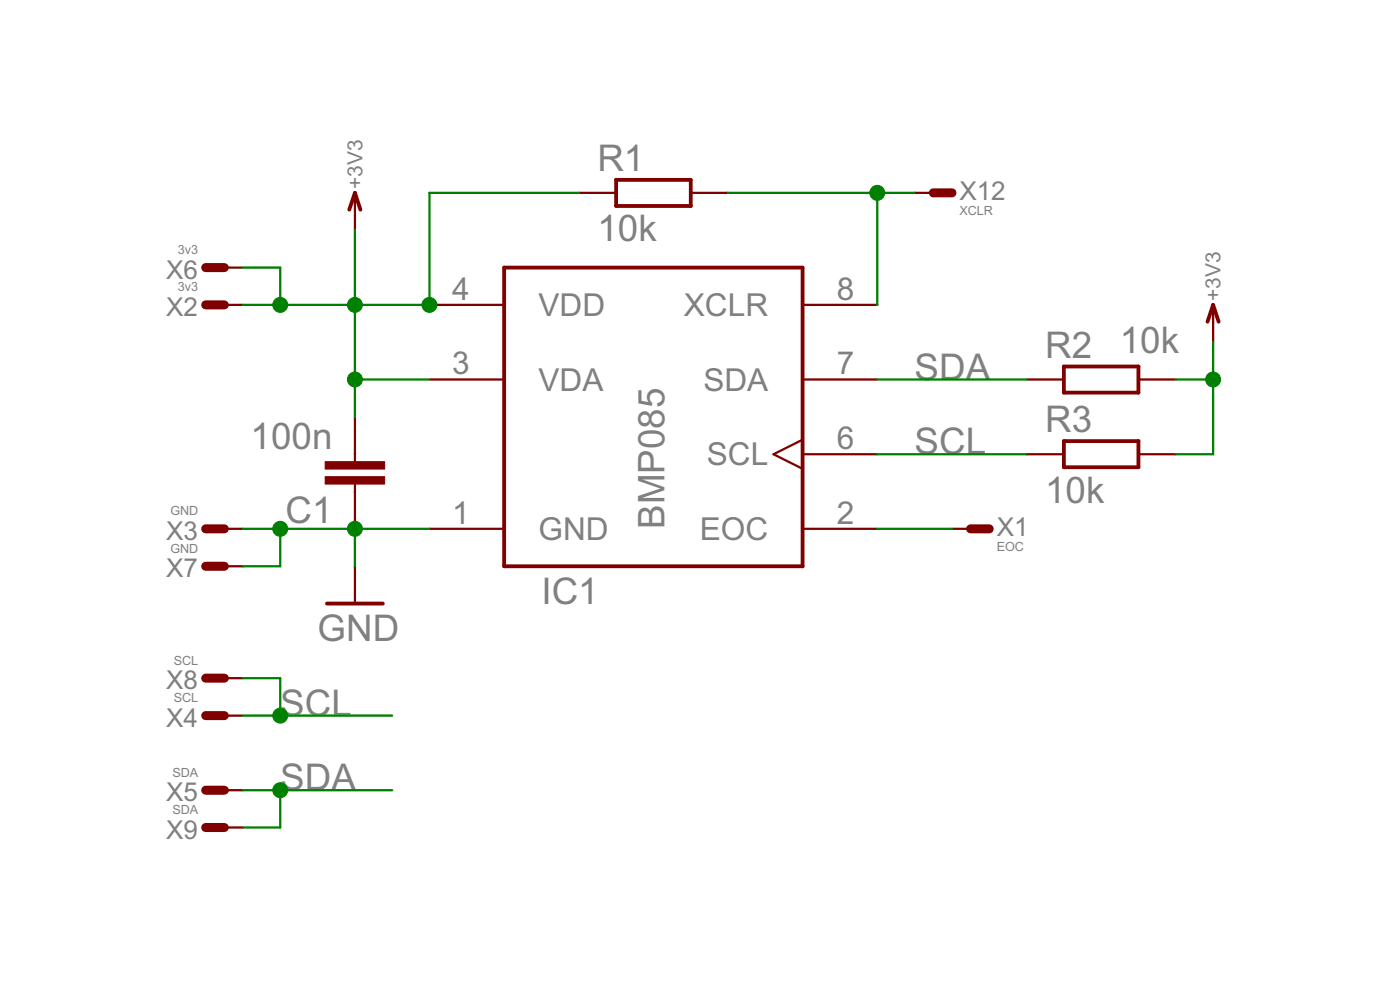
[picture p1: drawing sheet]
<?xml version="1.0" encoding="utf-8"?>
<!DOCTYPE eagle SYSTEM "eagle.dtd">
<eagle version="6.3">
<drawing>
<settings>
<setting alwaysvectorfont="no"/>
<setting verticaltext="up"/>
</settings>
<grid distance="0.1" unitdist="inch" unit="inch" style="lines" multiple="1" display="no" altdistance="0.01" altunitdist="inch" altunit="inch"/>
<schematic xreflabel="%F%N/%S.%C%R" xrefpart="/%S.%C%R">
<libraries>
<library name="Sensors">
<symbols>
<symbol name="BMP085">
<pin name="GND" x="-15.24" y="-7.62" length="middle" direction="in"/>
<pin name="VDA" x="-15.24" y="2.54" length="middle" direction="in"/>
<pin name="VDD" x="-15.24" y="7.62" length="middle" direction="in"/>
<pin name="XCLR" x="15.24" y="7.62" length="middle" direction="in" rot="R180"/>
<pin name="SDA" x="15.24" y="2.54" length="middle" rot="R180"/>
<pin name="SCL" x="15.24" y="-2.54" length="middle" direction="in" function="clk" rot="R180"/>
<pin name="EOC" x="15.24" y="-7.62" length="middle" direction="out" rot="R180"/>
<wire x1="-10.16" y1="10.16" x2="10.16" y2="10.16" width="0.254" layer="94"/>
<wire x1="10.16" y1="10.16" x2="10.16" y2="-10.16" width="0.254" layer="94"/>
<wire x1="10.16" y1="-10.16" x2="-10.16" y2="-10.16" width="0.254" layer="94"/>
<wire x1="-10.16" y1="-10.16" x2="-10.16" y2="10.16" width="0.254" layer="94"/>
<text x="-7.62" y="-12.7" size="1.778" layer="95">&gt;NAME</text>
<text x="0.762" y="-7.62" size="1.778" layer="96" rot="R90">&gt;VALUE</text>
</symbol>
</symbols>
<devicesets>
<deviceset name="BMP085" prefix="IC">
<gates>
<gate name="G$1" symbol="BMP085" x="0" y="0"/>
</gates>
<devices>
<device name="" package="LCC8">
<connects>
<connect gate="G$1" pin="EOC" pad="2"/>
<connect gate="G$1" pin="GND" pad="1"/>
<connect gate="G$1" pin="SCL" pad="6"/>
<connect gate="G$1" pin="SDA" pad="7"/>
<connect gate="G$1" pin="VDA" pad="3"/>
<connect gate="G$1" pin="VDD" pad="4"/>
<connect gate="G$1" pin="XCLR" pad="8"/>
</connects>
<technologies>
<technology name=""/>
</technologies>
</device>
</devices>
</deviceset>
</devicesets>
</library>
<library name="RCL">
<symbols>
<symbol name="C-EU">
<wire x1="0" y1="0" x2="0" y2="-0.508" width="0.1524" layer="94"/>
<wire x1="0" y1="-2.54" x2="0" y2="-2.032" width="0.1524" layer="94"/>
<text x="1.524" y="0.381" size="1.778" layer="95">&gt;NAME</text>
<text x="1.524" y="-4.699" size="1.778" layer="96">&gt;VALUE</text>
<rectangle x1="-2.032" y1="-2.032" x2="2.032" y2="-1.524" layer="94"/>
<rectangle x1="-2.032" y1="-1.016" x2="2.032" y2="-0.508" layer="94"/>
<pin name="1" x="0" y="2.54" visible="off" length="short" direction="pas" swaplevel="1" rot="R270"/>
<pin name="2" x="0" y="-5.08" visible="off" length="short" direction="pas" swaplevel="1" rot="R90"/>
</symbol>
<symbol name="R-EU">
<wire x1="-2.54" y1="-0.889" x2="2.54" y2="-0.889" width="0.254" layer="94"/>
<wire x1="2.54" y1="0.889" x2="-2.54" y2="0.889" width="0.254" layer="94"/>
<wire x1="2.54" y1="-0.889" x2="2.54" y2="0.889" width="0.254" layer="94"/>
<wire x1="-2.54" y1="-0.889" x2="-2.54" y2="0.889" width="0.254" layer="94"/>
<text x="-3.81" y="1.4986" size="1.778" layer="95">&gt;NAME</text>
<text x="-3.81" y="-3.302" size="1.778" layer="96">&gt;VALUE</text>
<pin name="2" x="5.08" y="0" visible="off" length="short" direction="pas" swaplevel="1" rot="R180"/>
<pin name="1" x="-5.08" y="0" visible="off" length="short" direction="pas" swaplevel="1"/>
</symbol>
</symbols>
<devicesets>
<deviceset name="C" prefix="C" uservalue="yes">
<gates>
<gate name="1" symbol="C-EU" x="0" y="0"/>
</gates>
<devices>
<device name="C0402" package="C0402">
<connects>
<connect gate="1" pin="1" pad="1"/>
<connect gate="1" pin="2" pad="2"/>
</connects>
<technologies>
<technology name=""/>
</technologies>
</device>
<device name="C0603" package="C0603">
<connects>
<connect gate="1" pin="1" pad="1"/>
<connect gate="1" pin="2" pad="2"/>
</connects>
<technologies>
<technology name=""/>
</technologies>
</device>
<device name="C0805" package="C0805">
<connects>
<connect gate="1" pin="1" pad="1"/>
<connect gate="1" pin="2" pad="2"/>
</connects>
<technologies>
<technology name=""/>
</technologies>
</device>
<device name="C1206" package="C1206">
<connects>
<connect gate="1" pin="1" pad="1"/>
<connect gate="1" pin="2" pad="2"/>
</connects>
<technologies>
<technology name=""/>
</technologies>
</device>
<device name="C1210" package="C1210">
<connects>
<connect gate="1" pin="1" pad="1"/>
<connect gate="1" pin="2" pad="2"/>
</connects>
<technologies>
<technology name=""/>
</technologies>
</device>
<device name="C1608" package="C1608">
<connects>
<connect gate="1" pin="1" pad="1"/>
<connect gate="1" pin="2" pad="2"/>
</connects>
<technologies>
<technology name=""/>
</technologies>
</device>
<device name="C1812" package="C1812">
<connects>
<connect gate="1" pin="1" pad="1"/>
<connect gate="1" pin="2" pad="2"/>
</connects>
<technologies>
<technology name=""/>
</technologies>
</device>
<device name="C1825" package="C1825">
<connects>
<connect gate="1" pin="1" pad="1"/>
<connect gate="1" pin="2" pad="2"/>
</connects>
<technologies>
<technology name=""/>
</technologies>
</device>
<device name="C2012" package="C2012">
<connects>
<connect gate="1" pin="1" pad="1"/>
<connect gate="1" pin="2" pad="2"/>
</connects>
<technologies>
<technology name=""/>
</technologies>
</device>
<device name="C3216" package="C3216">
<connects>
<connect gate="1" pin="1" pad="1"/>
<connect gate="1" pin="2" pad="2"/>
</connects>
<technologies>
<technology name=""/>
</technologies>
</device>
<device name="C3225" package="C3225">
<connects>
<connect gate="1" pin="1" pad="1"/>
<connect gate="1" pin="2" pad="2"/>
</connects>
<technologies>
<technology name=""/>
</technologies>
</device>
<device name="C4532" package="C4532">
<connects>
<connect gate="1" pin="1" pad="1"/>
<connect gate="1" pin="2" pad="2"/>
</connects>
<technologies>
<technology name=""/>
</technologies>
</device>
<device name="C4564" package="C4564">
<connects>
<connect gate="1" pin="1" pad="1"/>
<connect gate="1" pin="2" pad="2"/>
</connects>
<technologies>
<technology name=""/>
</technologies>
</device>
<device name="C0201" package="C0201">
<connects>
<connect gate="1" pin="1" pad="1"/>
<connect gate="1" pin="2" pad="2"/>
</connects>
<technologies>
<technology name=""/>
</technologies>
</device>
<device name="0402" package="0402">
<connects>
<connect gate="1" pin="1" pad="1"/>
<connect gate="1" pin="2" pad="2"/>
</connects>
<technologies>
<technology name=""/>
</technologies>
</device>
<device name="0603" package="0603">
<connects>
<connect gate="1" pin="1" pad="1"/>
<connect gate="1" pin="2" pad="2"/>
</connects>
<technologies>
<technology name=""/>
</technologies>
</device>
<device name="0805" package="0805">
<connects>
<connect gate="1" pin="1" pad="1"/>
<connect gate="1" pin="2" pad="2"/>
</connects>
<technologies>
<technology name=""/>
</technologies>
</device>
<device name="1206" package="1206">
<connects>
<connect gate="1" pin="1" pad="1"/>
<connect gate="1" pin="2" pad="2"/>
</connects>
<technologies>
<technology name=""/>
</technologies>
</device>
<device name="373275" package="MKT373_27,5">
<connects>
<connect gate="1" pin="1" pad="1"/>
<connect gate="1" pin="2" pad="2"/>
</connects>
<technologies>
<technology name=""/>
</technologies>
</device>
<device name="C225" package="C225-087X268">
<connects>
<connect gate="1" pin="1" pad="1"/>
<connect gate="1" pin="2" pad="2"/>
</connects>
<technologies>
<technology name=""/>
</technologies>
</device>
</devices>
</deviceset>
<deviceset name="R" prefix="R" uservalue="yes">
<gates>
<gate name="G$1" symbol="R-EU" x="0" y="0"/>
</gates>
<devices>
<device name="R0402" package="R0402">
<connects>
<connect gate="G$1" pin="1" pad="1"/>
<connect gate="G$1" pin="2" pad="2"/>
</connects>
<technologies>
<technology name=""/>
</technologies>
</device>
<device name="R0603" package="R0603">
<connects>
<connect gate="G$1" pin="1" pad="1"/>
<connect gate="G$1" pin="2" pad="2"/>
</connects>
<technologies>
<technology name=""/>
</technologies>
</device>
<device name="R0805" package="R0805">
<connects>
<connect gate="G$1" pin="1" pad="1"/>
<connect gate="G$1" pin="2" pad="2"/>
</connects>
<technologies>
<technology name=""/>
</technologies>
</device>
<device name="R0805W" package="R0805W">
<connects>
<connect gate="G$1" pin="1" pad="1"/>
<connect gate="G$1" pin="2" pad="2"/>
</connects>
<technologies>
<technology name=""/>
</technologies>
</device>
<device name="R1005" package="R1005">
<connects>
<connect gate="G$1" pin="1" pad="1"/>
<connect gate="G$1" pin="2" pad="2"/>
</connects>
<technologies>
<technology name=""/>
</technologies>
</device>
<device name="R1206" package="R1206">
<connects>
<connect gate="G$1" pin="1" pad="1"/>
<connect gate="G$1" pin="2" pad="2"/>
</connects>
<technologies>
<technology name=""/>
</technologies>
</device>
<device name="R1206W" package="R1206W">
<connects>
<connect gate="G$1" pin="1" pad="1"/>
<connect gate="G$1" pin="2" pad="2"/>
</connects>
<technologies>
<technology name=""/>
</technologies>
</device>
<device name="R1210" package="R1210">
<connects>
<connect gate="G$1" pin="1" pad="1"/>
<connect gate="G$1" pin="2" pad="2"/>
</connects>
<technologies>
<technology name=""/>
</technologies>
</device>
<device name="R1210W" package="R1210W">
<connects>
<connect gate="G$1" pin="1" pad="1"/>
<connect gate="G$1" pin="2" pad="2"/>
</connects>
<technologies>
<technology name=""/>
</technologies>
</device>
<device name="R2010" package="R2010">
<connects>
<connect gate="G$1" pin="1" pad="1"/>
<connect gate="G$1" pin="2" pad="2"/>
</connects>
<technologies>
<technology name=""/>
</technologies>
</device>
<device name="R2010W" package="R2010W">
<connects>
<connect gate="G$1" pin="1" pad="1"/>
<connect gate="G$1" pin="2" pad="2"/>
</connects>
<technologies>
<technology name=""/>
</technologies>
</device>
<device name="R2012" package="R2012">
<connects>
<connect gate="G$1" pin="1" pad="1"/>
<connect gate="G$1" pin="2" pad="2"/>
</connects>
<technologies>
<technology name=""/>
</technologies>
</device>
<device name="R2012W" package="R2012W">
<connects>
<connect gate="G$1" pin="1" pad="1"/>
<connect gate="G$1" pin="2" pad="2"/>
</connects>
<technologies>
<technology name=""/>
</technologies>
</device>
<device name="R2512" package="R2512">
<connects>
<connect gate="G$1" pin="1" pad="1"/>
<connect gate="G$1" pin="2" pad="2"/>
</connects>
<technologies>
<technology name=""/>
</technologies>
</device>
<device name="R2512W" package="R2512W">
<connects>
<connect gate="G$1" pin="1" pad="1"/>
<connect gate="G$1" pin="2" pad="2"/>
</connects>
<technologies>
<technology name=""/>
</technologies>
</device>
<device name="R3216" package="R3216">
<connects>
<connect gate="G$1" pin="1" pad="1"/>
<connect gate="G$1" pin="2" pad="2"/>
</connects>
<technologies>
<technology name=""/>
</technologies>
</device>
<device name="R3216W" package="R3216W">
<connects>
<connect gate="G$1" pin="1" pad="1"/>
<connect gate="G$1" pin="2" pad="2"/>
</connects>
<technologies>
<technology name=""/>
</technologies>
</device>
<device name="R3225" package="R3225">
<connects>
<connect gate="G$1" pin="1" pad="1"/>
<connect gate="G$1" pin="2" pad="2"/>
</connects>
<technologies>
<technology name=""/>
</technologies>
</device>
<device name="R3225W" package="R3225W">
<connects>
<connect gate="G$1" pin="1" pad="1"/>
<connect gate="G$1" pin="2" pad="2"/>
</connects>
<technologies>
<technology name=""/>
</technologies>
</device>
<device name="R0201" package="R0201">
<connects>
<connect gate="G$1" pin="1" pad="1"/>
<connect gate="G$1" pin="2" pad="2"/>
</connects>
<technologies>
<technology name=""/>
</technologies>
</device>
<device name="0603" package="0603">
<connects>
<connect gate="G$1" pin="1" pad="1"/>
<connect gate="G$1" pin="2" pad="2"/>
</connects>
<technologies>
<technology name=""/>
</technologies>
</device>
<device name="0805" package="0805">
<connects>
<connect gate="G$1" pin="1" pad="1"/>
<connect gate="G$1" pin="2" pad="2"/>
</connects>
<technologies>
<technology name=""/>
</technologies>
</device>
<device name="1206" package="1206">
<connects>
<connect gate="G$1" pin="1" pad="1"/>
<connect gate="G$1" pin="2" pad="2"/>
</connects>
<technologies>
<technology name=""/>
</technologies>
</device>
<device name="0402" package="0402">
<connects>
<connect gate="G$1" pin="1" pad="1"/>
<connect gate="G$1" pin="2" pad="2"/>
</connects>
<technologies>
<technology name=""/>
</technologies>
</device>
</devices>
</deviceset>
</devicesets>
</library>
<library name="supply1">
<symbols>
<symbol name="GND">
<wire x1="-1.905" y1="0" x2="1.905" y2="0" width="0.254" layer="94"/>
<text x="-2.54" y="-2.54" size="1.778" layer="96">&gt;VALUE</text>
<pin name="GND" x="0" y="2.54" visible="off" length="short" direction="sup" rot="R270"/>
</symbol>
<symbol name="+3V3">
<wire x1="0.381" y1="-1.143" x2="0" y2="0" width="0.254" layer="94"/>
<wire x1="0" y1="0" x2="-0.381" y2="-1.143" width="0.254" layer="94"/>
<text x="0.508" y="0.254" size="1.016" layer="96" rot="R90">&gt;VALUE</text>
<pin name="+3V3" x="0" y="-2.54" visible="off" length="short" direction="sup" rot="R90"/>
</symbol>
</symbols>
<devicesets>
<deviceset name="GND" prefix="GND">
<gates>
<gate name="1" symbol="GND" x="0" y="0"/>
</gates>
<devices>
<device name="">
<technologies>
<technology name=""/>
</technologies>
</device>
</devices>
</deviceset>
<deviceset name="+3V3" prefix="+3V3">
<gates>
<gate name="G$1" symbol="+3V3" x="0" y="0"/>
</gates>
<devices>
<device name="">
<technologies>
<technology name=""/>
</technologies>
</device>
</devices>
</deviceset>
</devicesets>
</library>
<library name="Conn">
<symbols>
<symbol name="MV">
<wire x1="1.27" y1="0" x2="0" y2="0" width="0.6096" layer="94"/>
<text x="-0.508" y="0.508" size="1.27" layer="95" rot="R180">&gt;NAME</text>
<text x="-0.508" y="1.524" size="0.6096" layer="96" rot="R180">&gt;VALUE</text>
<pin name="S" x="2.54" y="0" visible="off" length="short" direction="pas" rot="R180"/>
</symbol>
</symbols>
<devicesets>
<deviceset name="WIREPAD" prefix="X" uservalue="yes">
<gates>
<gate name="1" symbol="MV" x="0" y="0"/>
</gates>
<devices>
<device name="T1.6/0.6" package="T1.6/0.6">
<connects>
<connect gate="1" pin="S" pad="1"/>
</connects>
<technologies>
<technology name=""/>
</technologies>
</device>
<device name="T1.6/0.9" package="T1.6/0.9">
<connects>
<connect gate="1" pin="S" pad="1"/>
</connects>
<technologies>
<technology name=""/>
</technologies>
</device>
<device name="T2.15/1.0" package="T2.15/1.0">
<connects>
<connect gate="1" pin="S" pad="1"/>
</connects>
<technologies>
<technology name=""/>
</technologies>
</device>
<device name="T2.54/0.8" package="T2.54/0.8">
<connects>
<connect gate="1" pin="S" pad="1"/>
</connects>
<technologies>
<technology name=""/>
</technologies>
</device>
<device name="T2.54/0.9" package="T2.54/0.9">
<connects>
<connect gate="1" pin="S" pad="1"/>
</connects>
<technologies>
<technology name=""/>
</technologies>
</device>
<device name="T2.54/1.0" package="T2.54/1.0">
<connects>
<connect gate="1" pin="S" pad="1"/>
</connects>
<technologies>
<technology name=""/>
</technologies>
</device>
<device name="T2.54/1.1" package="T2.54/1.1">
<connects>
<connect gate="1" pin="S" pad="1"/>
</connects>
<technologies>
<technology name=""/>
</technologies>
</device>
<device name="T3.17/1.1" package="T3.17/1.1">
<connects>
<connect gate="1" pin="S" pad="1"/>
</connects>
<technologies>
<technology name=""/>
</technologies>
</device>
<device name="T3.17/1.2" package="T3.17/1.2">
<connects>
<connect gate="1" pin="S" pad="1"/>
</connects>
<technologies>
<technology name=""/>
</technologies>
</device>
<device name="T3.17/1.3" package="T3.17/1.3">
<connects>
<connect gate="1" pin="S" pad="1"/>
</connects>
<technologies>
<technology name=""/>
</technologies>
</device>
<device name="T3.81/1.1" package="T3.81/1.1">
<connects>
<connect gate="1" pin="S" pad="1"/>
</connects>
<technologies>
<technology name=""/>
</technologies>
</device>
<device name="T3.81/1.3" package="T3.81/1.3">
<connects>
<connect gate="1" pin="S" pad="1"/>
</connects>
<technologies>
<technology name=""/>
</technologies>
</device>
<device name="T3.81/1.4" package="T3.81/1.4">
<connects>
<connect gate="1" pin="S" pad="1"/>
</connects>
<technologies>
<technology name=""/>
</technologies>
</device>
<device name="T4.16/1.6" package="T4.16/1.6">
<connects>
<connect gate="1" pin="S" pad="1"/>
</connects>
<technologies>
<technology name=""/>
</technologies>
</device>
<device name="S5.0/1.8" package="S5.0/1.8">
<connects>
<connect gate="1" pin="S" pad="1"/>
</connects>
<technologies>
<technology name=""/>
</technologies>
</device>
<device name="S5.08/2.54" package="S5.08/2.54">
<connects>
<connect gate="1" pin="S" pad="1"/>
</connects>
<technologies>
<technology name=""/>
</technologies>
</device>
<device name="S2.54/1.27" package="S2.54/1.27">
<connects>
<connect gate="1" pin="S" pad="1"/>
</connects>
<technologies>
<technology name=""/>
</technologies>
</device>
<device name="T1.8/1.0" package="T1.8/1.0">
<connects>
<connect gate="1" pin="S" pad="1"/>
</connects>
<technologies>
<technology name=""/>
</technologies>
</device>
<device name="T1.0/0.6" package="T1.0/0.6">
<connects>
<connect gate="1" pin="S" pad="1"/>
</connects>
<technologies>
<technology name=""/>
</technologies>
</device>
<device name="T1.02/0.5L" package="T1.02/0.5L">
<connects>
<connect gate="1" pin="S" pad="1"/>
</connects>
<technologies>
<technology name=""/>
</technologies>
</device>
<device name="T1.4/0.7L" package="T1.4/0.7L">
<connects>
<connect gate="1" pin="S" pad="1"/>
</connects>
<technologies>
<technology name=""/>
</technologies>
</device>
<device name="T1.6/0.8L" package="T1.6/0.8L">
<connects>
<connect gate="1" pin="S" pad="P$1"/>
</connects>
<technologies>
<technology name=""/>
</technologies>
</device>
<device name="R" package="S1.27R">
<connects>
<connect gate="1" pin="S" pad="1"/>
</connects>
<technologies>
<technology name=""/>
</technologies>
</device>
<device name="S2.0/1.5" package="S2.0/1.5">
<connects>
<connect gate="1" pin="S" pad="1"/>
</connects>
<technologies>
<technology name=""/>
</technologies>
</device>
<device name="S2.0/0.8" package="S2.0/0.8">
<connects>
<connect gate="1" pin="S" pad="P$1"/>
</connects>
<technologies>
<technology name=""/>
</technologies>
</device>
<device name="S1.6/0.8" package="S1.6/0.8">
<connects>
<connect gate="1" pin="S" pad="W"/>
</connects>
<technologies>
<technology name=""/>
</technologies>
</device>
<device name="S2.0/1.0" package="S2.0/1.0">
<connects>
<connect gate="1" pin="S" pad="1"/>
</connects>
<technologies>
<technology name=""/>
</technologies>
</device>
<device name="S3.5/1.0" package="S3.5/1.0">
<connects>
<connect gate="1" pin="S" pad="1"/>
</connects>
<technologies>
<technology name=""/>
</technologies>
</device>
<device name="T4.3/8" package="T4.3/8">
<connects>
<connect gate="1" pin="S" pad="P$1"/>
</connects>
<technologies>
<technology name=""/>
</technologies>
</device>
<device name="T2.3/1.5" package="T2.3/1.5">
<connects>
<connect gate="1" pin="S" pad="P$1"/>
</connects>
<technologies>
<technology name=""/>
</technologies>
</device>
<device name="T2.0/1.2" package="T2.0/1.2">
<connects>
<connect gate="1" pin="S" pad="P$1"/>
</connects>
<technologies>
<technology name=""/>
</technologies>
</device>
</devices>
</deviceset>
</devicesets>
</library>
</libraries>
<attributes>
</attributes>
<variantdefs>
</variantdefs>
<classes>
<class number="0" name="default" width="0" drill="0">
</class>
</classes>
<parts>
<part name="IC1" library="Sensors" deviceset="BMP085" device=""/>
<part name="C1" library="RCL" deviceset="C" device="0603" value="100n"/>
<part name="GND1" library="supply1" deviceset="GND" device=""/>
<part name="+3V1" library="supply1" deviceset="+3V3" device=""/>
<part name="R1" library="RCL" deviceset="R" device="0603" value="10k"/>
<part name="R2" library="RCL" deviceset="R" device="0603" value="10k"/>
<part name="R3" library="RCL" deviceset="R" device="0603" value="10k"/>
<part name="+3V3" library="supply1" deviceset="+3V3" device=""/>
<part name="X1" library="Conn" deviceset="WIREPAD" device="R" value="EOC"/>
<part name="X2" library="Conn" deviceset="WIREPAD" device="T1.6/0.9" value="3v3"/>
<part name="X3" library="Conn" deviceset="WIREPAD" device="T1.6/0.9" value="GND"/>
<part name="X4" library="Conn" deviceset="WIREPAD" device="T1.6/0.9" value="SCL"/>
<part name="X5" library="Conn" deviceset="WIREPAD" device="T1.6/0.9" value="SDA"/>
<part name="X6" library="Conn" deviceset="WIREPAD" device="T1.6/0.9" value="3v3"/>
<part name="X7" library="Conn" deviceset="WIREPAD" device="T1.6/0.9" value="GND"/>
<part name="X8" library="Conn" deviceset="WIREPAD" device="T1.6/0.9" value="SCL"/>
<part name="X9" library="Conn" deviceset="WIREPAD" device="T1.6/0.9" value="SDA"/>
<part name="X12" library="Conn" deviceset="WIREPAD" device="R" value="XCLR"/>
</parts>
<sheets>
<sheet>
<plain>
</plain>
<instances>
<instance part="IC1" gate="G$1" x="35.56" y="33.02"/>
<instance part="C1" gate="1" x="15.24" y="27.94" rot="R180"/>
<instance part="GND1" gate="1" x="15.24" y="20.32"/>
<instance part="+3V1" gate="G$1" x="15.24" y="48.26"/>
<instance part="R1" gate="G$1" x="35.56" y="48.26"/>
<instance part="R2" gate="G$1" x="66.04" y="35.56" smashed="yes">
<attribute name="NAME" x="62.23" y="37.0586" size="1.778" layer="95"/>
<attribute name="VALUE" x="67.31" y="37.338" size="1.778" layer="96"/>
</instance>
<instance part="R3" gate="G$1" x="66.04" y="30.48"/>
<instance part="+3V3" gate="G$1" x="73.66" y="40.64"/>
<instance part="X1" gate="1" x="58.42" y="25.4" rot="R180"/>
<instance part="X2" gate="1" x="5.08" y="40.64"/>
<instance part="X3" gate="1" x="5.08" y="25.4"/>
<instance part="X4" gate="1" x="5.08" y="12.7"/>
<instance part="X5" gate="1" x="5.08" y="7.62"/>
<instance part="X6" gate="1" x="5.08" y="43.18"/>
<instance part="X7" gate="1" x="5.08" y="22.86"/>
<instance part="X8" gate="1" x="5.08" y="15.24"/>
<instance part="X9" gate="1" x="5.08" y="5.08"/>
<instance part="X12" gate="1" x="55.88" y="48.26" rot="R180"/>
</instances>
<busses>
</busses>
<nets>
<net name="GND" class="0">
<segment>
<pinref part="IC1" gate="G$1" pin="GND"/>
<pinref part="C1" gate="1" pin="1"/>
<wire x1="20.32" y1="25.4" x2="15.24" y2="25.4" width="0.1524" layer="91"/>
<pinref part="GND1" gate="1" pin="GND"/>
<wire x1="15.24" y1="22.86" x2="15.24" y2="25.4" width="0.1524" layer="91"/>
<junction x="15.24" y="25.4"/>
<pinref part="X3" gate="1" pin="S"/>
<wire x1="7.62" y1="25.4" x2="10.16" y2="25.4" width="0.1524" layer="91"/>
<pinref part="X7" gate="1" pin="S"/>
<wire x1="10.16" y1="25.4" x2="15.24" y2="25.4" width="0.1524" layer="91"/>
<wire x1="7.62" y1="22.86" x2="10.16" y2="22.86" width="0.1524" layer="91"/>
<wire x1="10.16" y1="22.86" x2="10.16" y2="25.4" width="0.1524" layer="91"/>
<junction x="10.16" y="25.4"/>
</segment>
</net>
<net name="+3V3" class="0">
<segment>
<pinref part="C1" gate="1" pin="2"/>
<wire x1="15.24" y1="33.02" x2="15.24" y2="35.56" width="0.1524" layer="91"/>
<pinref part="IC1" gate="G$1" pin="VDA"/>
<wire x1="15.24" y1="35.56" x2="20.32" y2="35.56" width="0.1524" layer="91"/>
<pinref part="IC1" gate="G$1" pin="VDD"/>
<wire x1="20.32" y1="40.64" x2="15.24" y2="40.64" width="0.1524" layer="91"/>
<wire x1="15.24" y1="40.64" x2="15.24" y2="35.56" width="0.1524" layer="91"/>
<pinref part="+3V1" gate="G$1" pin="+3V3"/>
<wire x1="15.24" y1="45.72" x2="15.24" y2="40.64" width="0.1524" layer="91"/>
<junction x="15.24" y="40.64"/>
<junction x="15.24" y="35.56"/>
<pinref part="R1" gate="G$1" pin="1"/>
<wire x1="30.48" y1="48.26" x2="20.32" y2="48.26" width="0.1524" layer="91"/>
<wire x1="20.32" y1="48.26" x2="20.32" y2="40.64" width="0.1524" layer="91"/>
<junction x="20.32" y="40.64"/>
<pinref part="X2" gate="1" pin="S"/>
<wire x1="7.62" y1="40.64" x2="10.16" y2="40.64" width="0.1524" layer="91"/>
<pinref part="X6" gate="1" pin="S"/>
<wire x1="10.16" y1="40.64" x2="15.24" y2="40.64" width="0.1524" layer="91"/>
<wire x1="7.62" y1="43.18" x2="10.16" y2="43.18" width="0.1524" layer="91"/>
<wire x1="10.16" y1="43.18" x2="10.16" y2="40.64" width="0.1524" layer="91"/>
<junction x="10.16" y="40.64"/>
</segment>
<segment>
<pinref part="R3" gate="G$1" pin="2"/>
<pinref part="+3V3" gate="G$1" pin="+3V3"/>
<wire x1="71.12" y1="30.48" x2="73.66" y2="30.48" width="0.1524" layer="91"/>
<wire x1="73.66" y1="30.48" x2="73.66" y2="35.56" width="0.1524" layer="91"/>
<pinref part="R2" gate="G$1" pin="2"/>
<wire x1="73.66" y1="35.56" x2="73.66" y2="38.1" width="0.1524" layer="91"/>
<wire x1="71.12" y1="35.56" x2="73.66" y2="35.56" width="0.1524" layer="91"/>
<junction x="73.66" y="35.56"/>
</segment>
</net>
<net name="SDA" class="0">
<segment>
<pinref part="IC1" gate="G$1" pin="SDA"/>
<wire x1="50.8" y1="35.56" x2="60.96" y2="35.56" width="0.1524" layer="91"/>
<label x="53.34" y="35.56" size="1.778" layer="95"/>
<pinref part="R2" gate="G$1" pin="1"/>
</segment>
<segment>
<wire x1="17.78" y1="7.62" x2="10.16" y2="7.62" width="0.1524" layer="91"/>
<label x="10.16" y="7.62" size="1.778" layer="95"/>
<pinref part="X5" gate="1" pin="S"/>
<pinref part="X9" gate="1" pin="S"/>
<wire x1="10.16" y1="7.62" x2="7.62" y2="7.62" width="0.1524" layer="91"/>
<wire x1="7.62" y1="5.08" x2="10.16" y2="5.08" width="0.1524" layer="91"/>
<wire x1="10.16" y1="5.08" x2="10.16" y2="7.62" width="0.1524" layer="91"/>
<junction x="10.16" y="7.62"/>
</segment>
</net>
<net name="SCL" class="0">
<segment>
<pinref part="IC1" gate="G$1" pin="SCL"/>
<wire x1="50.8" y1="30.48" x2="60.96" y2="30.48" width="0.1524" layer="91"/>
<label x="53.34" y="30.48" size="1.778" layer="95"/>
<pinref part="R3" gate="G$1" pin="1"/>
</segment>
<segment>
<wire x1="17.78" y1="12.7" x2="10.16" y2="12.7" width="0.1524" layer="91"/>
<label x="10.16" y="12.7" size="1.778" layer="95"/>
<pinref part="X4" gate="1" pin="S"/>
<pinref part="X8" gate="1" pin="S"/>
<wire x1="10.16" y1="12.7" x2="7.62" y2="12.7" width="0.1524" layer="91"/>
<wire x1="7.62" y1="15.24" x2="10.16" y2="15.24" width="0.1524" layer="91"/>
<wire x1="10.16" y1="15.24" x2="10.16" y2="12.7" width="0.1524" layer="91"/>
<junction x="10.16" y="12.7"/>
</segment>
</net>
<net name="XCLR" class="0">
<segment>
<pinref part="R1" gate="G$1" pin="2"/>
<pinref part="IC1" gate="G$1" pin="XCLR"/>
<wire x1="40.64" y1="48.26" x2="50.8" y2="48.26" width="0.1524" layer="91"/>
<wire x1="50.8" y1="48.26" x2="50.8" y2="40.64" width="0.1524" layer="91"/>
<pinref part="X12" gate="1" pin="S"/>
<wire x1="53.34" y1="48.26" x2="50.8" y2="48.26" width="0.1524" layer="91"/>
<junction x="50.8" y="48.26"/>
</segment>
</net>
<net name="EOC" class="0">
<segment>
<pinref part="IC1" gate="G$1" pin="EOC"/>
<pinref part="X1" gate="1" pin="S"/>
<wire x1="55.88" y1="25.4" x2="50.8" y2="25.4" width="0.1524" layer="91"/>
</segment>
</net>
</nets>
</sheet>
</sheets>
</schematic>
</drawing>
</eagle>
